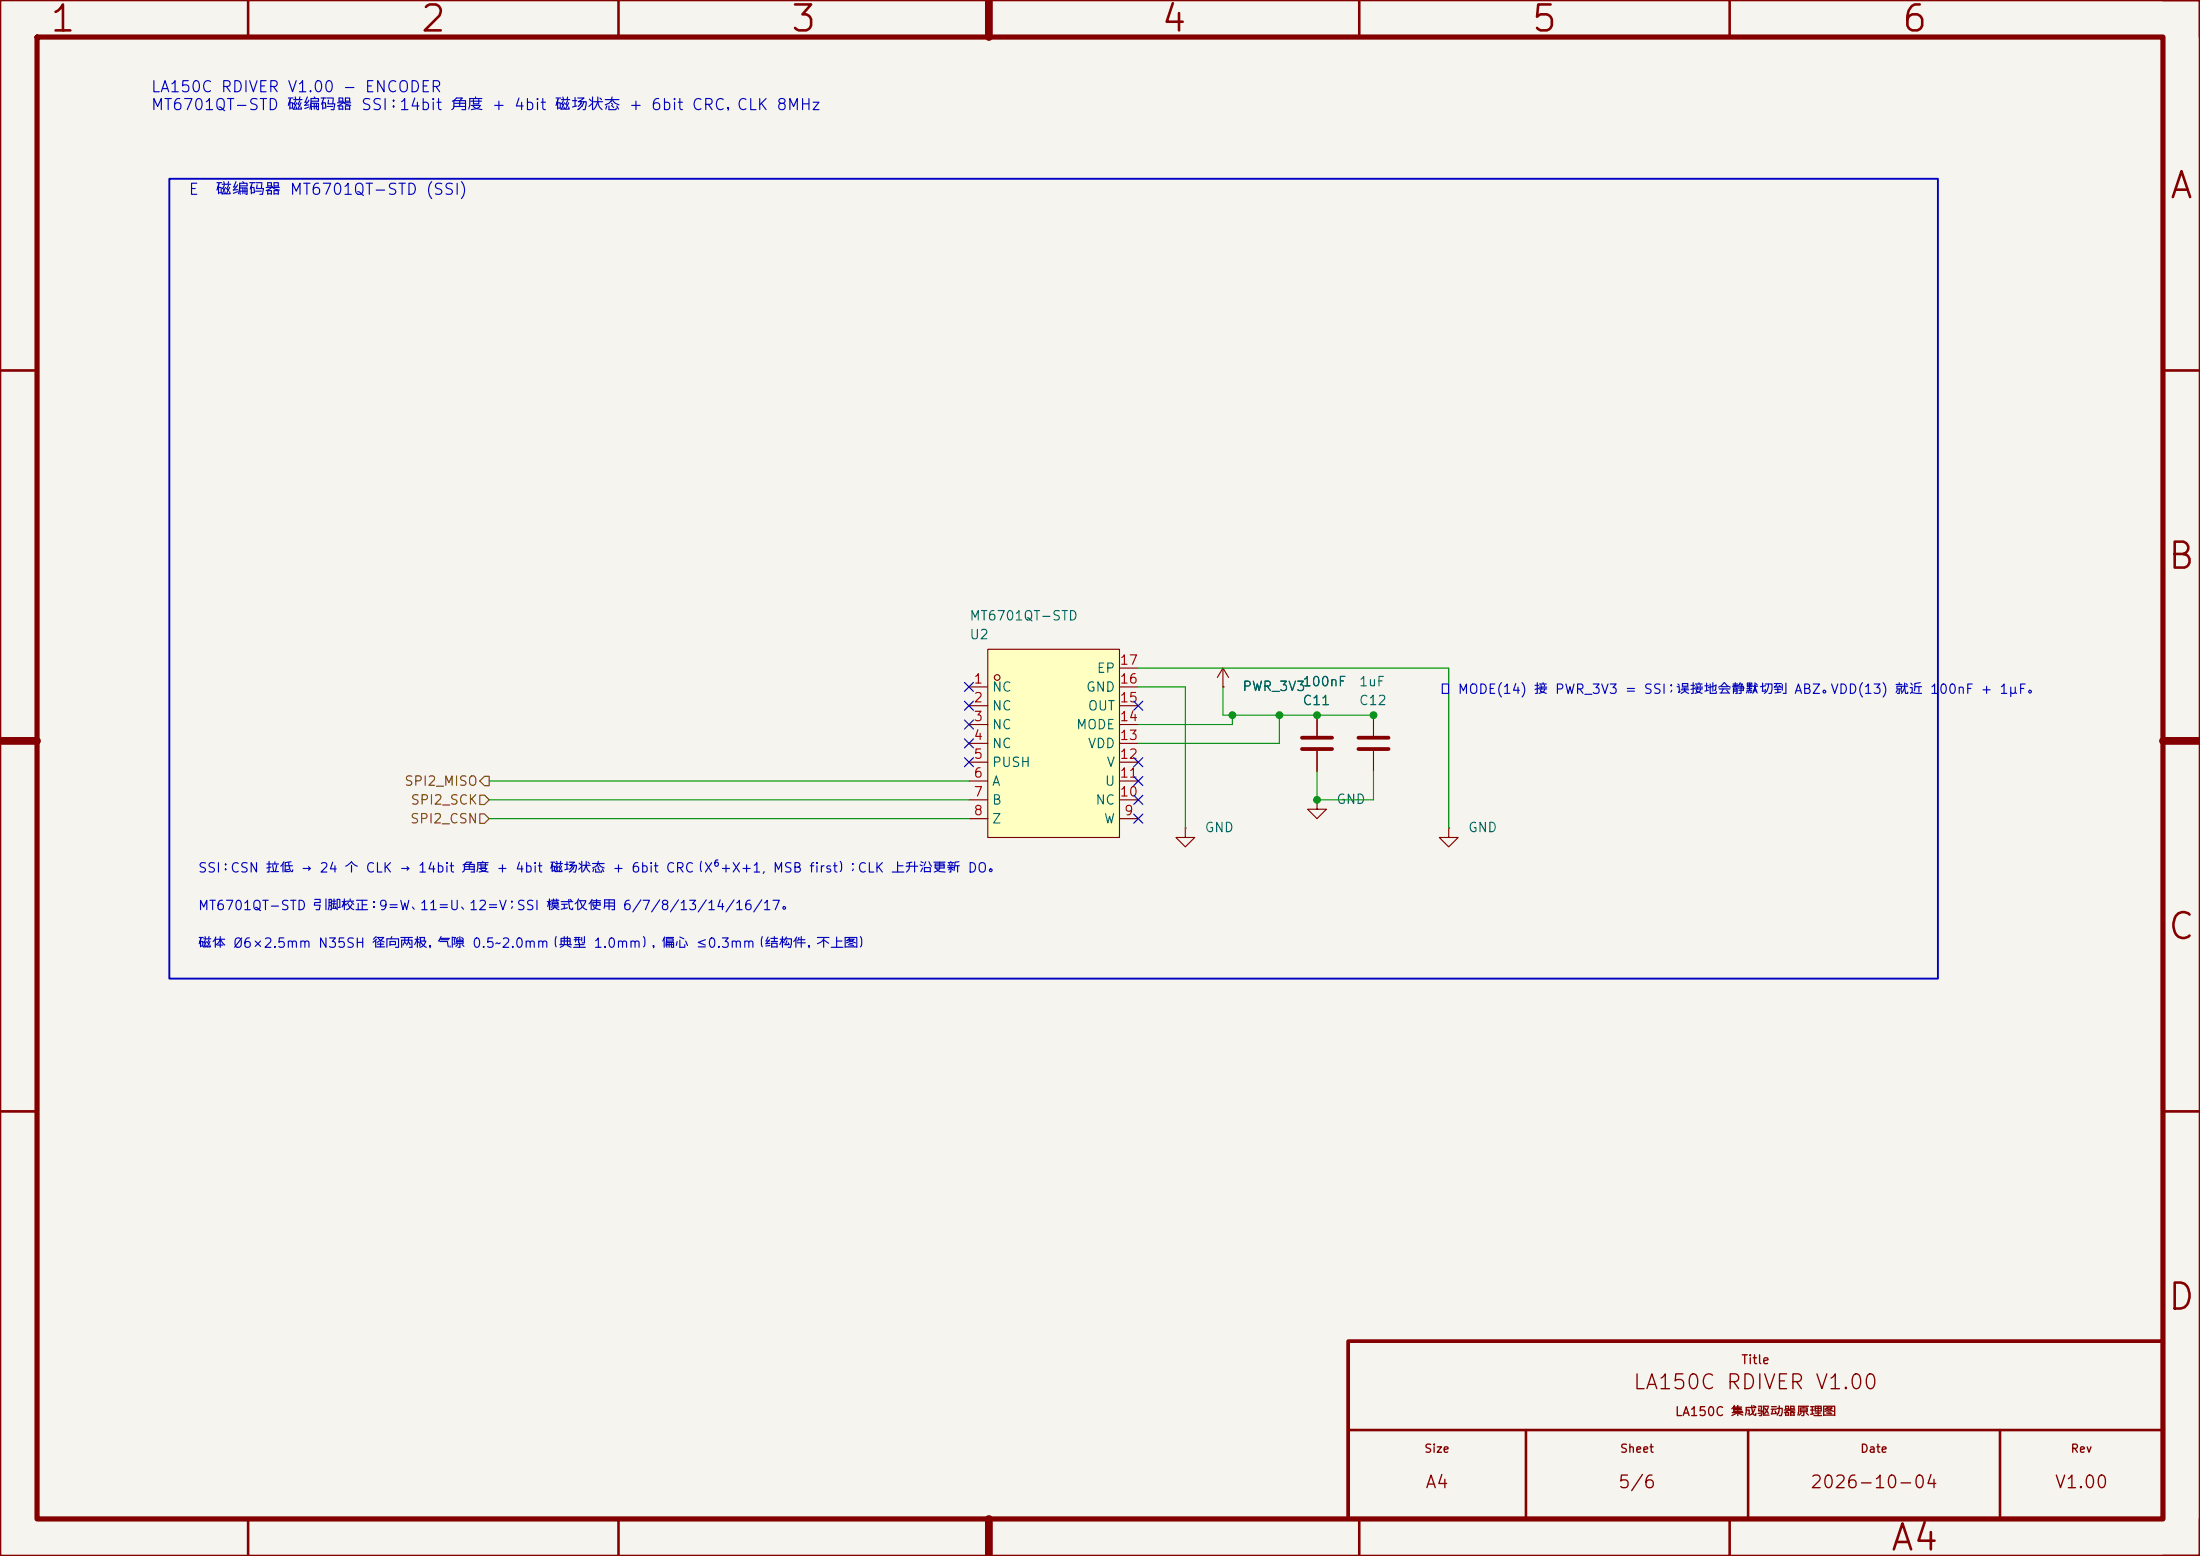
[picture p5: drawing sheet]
(kicad_sch
 (version 20260306)
 (generator "eeschema")
 (generator_version "10.0")
 (paper "A4")
 (title_block
  (title "LA150C RDIVER V1.00")
  (date "2026-10-04")
  (rev "V1.00")
  (comment 1 "LA150C 集成驱动器原理图"))
 (lib_symbols
  (symbol "LA150C_RDIVER_V1.00:CL05Y105KP6VPNC"
   (pin_numbers (hide yes))
   (pin_names
    (offset 0.254)) (exclude_from_sim no) (in_bom yes) (on_board yes)
   (in_pos_files yes)
   (duplicate_pin_numbers_are_jumpers no)
   (property "Reference" "C" (at 0 5.08 0) (show_name no) (do_not_autoplace no) (effects (font (size 1.27 1.27))))
   (property "Value" "0402-1uF-10V-10%" (at 0 -5.08 0) (show_name no) (do_not_autoplace no) (effects (font (size 1.27 1.27))))
   (property "Footprint" "Capacitors:C0402" (at 0 -7.62 0) (show_name no) (do_not_autoplace no) (hide yes) (effects (font (size 1.27 1.27))))
   (property "Datasheet" "https://datasheet.lcsc.com/datasheet/pdf/0b5a285c1df7dac78985feb71e334603.pdf?productCode=C2803380" (at 0 -10.16 0) (show_name no) (do_not_autoplace no) (hide yes) (effects (font (size 1.27 1.27))))
   (property "Description" "Imported from legacy JLC paste BOM" (at 0 0 0) (show_name no) (do_not_autoplace no) (hide yes) (effects (font (size 1.27 1.27))))
   (property "Manufacturer" "Samsung Electro-Mechanics" (at 0 -12.7 0) (show_name no) (do_not_autoplace no) (hide yes) (effects (font (size 1.27 1.27))))
   (property "MPN" "CL05Y105KP6VPNC" (at 0 -15.24 0) (show_name no) (do_not_autoplace no) (hide yes) (effects (font (size 1.27 1.27))))
   (property "LCSC Part" "C2803380" (at 0 -17.78 0) (show_name no) (do_not_autoplace no) (hide yes) (effects (font (size 1.27 1.27))))
   (property "LocalDatasheet" "../datasheets/Capacitors/Ceramic Capacitors/C2803380_CL05Y105KP6VPNC.pdf" (at 0 0 0) (show_name no) (do_not_autoplace no) (hide yes) (effects (font (size 1.27 1.27))))
   (symbol "CL05Y105KP6VPNC_0_1"
    (polyline (pts (xy -2.032 0.762) (xy 2.032 0.762)) (stroke (width 0.508) (type default)) (fill (type none)))
    (polyline (pts (xy -2.032 -0.762) (xy 2.032 -0.762)) (stroke (width 0.508) (type default)) (fill (type none))))
   (symbol "CL05Y105KP6VPNC_1_1"
    (pin passive line (at 0 3.81 270) (length 2.794) (name "" (effects (font (size 1.27 1.27)))) (number "1" (effects (font (size 1.27 1.27)))))
    (pin passive line (at 0 -3.81 90) (length 2.794) (name "" (effects (font (size 1.27 1.27)))) (number "2" (effects (font (size 1.27 1.27))))))
   (embedded_fonts no))
  (symbol "LA150C_RDIVER_V1.00:GND"
   (power global)
   (pin_numbers (hide yes))
   (pin_names
    (offset 0) (hide yes)) (exclude_from_sim no) (in_bom yes) (on_board yes)
   (in_pos_files yes)
   (duplicate_pin_numbers_are_jumpers no)
   (property "Reference" "#PWR" (at 0 -6.35 0) (show_name no) (do_not_autoplace no) (hide yes) (effects (font (size 1.27 1.27))))
   (property "Value" "GND" (at 0 -3.81 0) (show_name no) (do_not_autoplace no) (effects (font (size 1.27 1.27))))
   (property "Footprint" "" (at 0 0 0) (show_name no) (do_not_autoplace no) (hide yes) (effects (font (size 1.27 1.27))))
   (property "Datasheet" "" (at 0 0 0) (show_name no) (do_not_autoplace no) (hide yes) (effects (font (size 1.27 1.27))))
   (property "Description" "Power symbol creates a global label with name \"GND\" , ground" (at 0 0 0) (show_name no) (do_not_autoplace no) (hide yes) (effects (font (size 1.27 1.27))))
   (symbol "GND_0_1"
    (polyline (pts (xy 0 0) (xy 0 -1.27) (xy 1.27 -1.27) (xy 0 -2.54) (xy -1.27 -1.27) (xy 0 -1.27)) (stroke (width 0) (type default)) (fill (type none))))
   (symbol "GND_1_1"
    (pin power_in line (at 0 0 270) (length 0) (name "" (effects (font (size 1.27 1.27)))) (number "1" (effects (font (size 1.27 1.27))))))
   (embedded_fonts no))
  (symbol "LA150C_RDIVER_V1.00:GRM033Z71C104KE14D"
   (pin_numbers (hide yes))
   (pin_names
    (offset 0.254)) (exclude_from_sim no) (in_bom yes) (on_board yes)
   (in_pos_files yes)
   (duplicate_pin_numbers_are_jumpers no)
   (property "Reference" "C" (at 0 5.08 0) (show_name no) (do_not_autoplace no) (effects (font (size 1.27 1.27))))
   (property "Value" "0201-100nF-16V-10%" (at 0 -5.08 0) (show_name no) (do_not_autoplace no) (effects (font (size 1.27 1.27))))
   (property "Footprint" "Capacitors:C0201" (at 0 -7.62 0) (show_name no) (do_not_autoplace no) (hide yes) (effects (font (size 1.27 1.27))))
   (property "Datasheet" "https://datasheet.lcsc.com/datasheet/pdf/0fb4604782167a586c3dd1f22396ac96.pdf?productCode=C668346" (at 0 -10.16 0) (show_name no) (do_not_autoplace no) (hide yes) (effects (font (size 1.27 1.27))))
   (property "Description" "Imported from legacy JLC paste BOM" (at 0 0 0) (show_name no) (do_not_autoplace no) (hide yes) (effects (font (size 1.27 1.27))))
   (property "Manufacturer" "muRata" (at 0 -12.7 0) (show_name no) (do_not_autoplace no) (hide yes) (effects (font (size 1.27 1.27))))
   (property "MPN" "GRM033Z71C104KE14D" (at 0 -15.24 0) (show_name no) (do_not_autoplace no) (hide yes) (effects (font (size 1.27 1.27))))
   (property "LCSC Part" "C668346" (at 0 -17.78 0) (show_name no) (do_not_autoplace no) (hide yes) (effects (font (size 1.27 1.27))))
   (property "LocalDatasheet" "../datasheets/Capacitors/Ceramic Capacitors/C668346_GRM033Z71C104KE14D.pdf" (at 0 0 0) (show_name no) (do_not_autoplace no) (hide yes) (effects (font (size 1.27 1.27))))
   (symbol "GRM033Z71C104KE14D_0_1"
    (polyline (pts (xy -2.032 0.762) (xy 2.032 0.762)) (stroke (width 0.508) (type default)) (fill (type none)))
    (polyline (pts (xy -2.032 -0.762) (xy 2.032 -0.762)) (stroke (width 0.508) (type default)) (fill (type none))))
   (symbol "GRM033Z71C104KE14D_1_1"
    (pin passive line (at 0 3.81 270) (length 2.794) (name "" (effects (font (size 1.27 1.27)))) (number "1" (effects (font (size 1.27 1.27)))))
    (pin passive line (at 0 -3.81 90) (length 2.794) (name "" (effects (font (size 1.27 1.27)))) (number "2" (effects (font (size 1.27 1.27))))))
   (embedded_fonts no))
  (symbol "LA150C_RDIVER_V1.00:MT6701QT-STD_C2913974" (exclude_from_sim no) (in_bom yes) (on_board yes)
   (in_pos_files yes)
   (duplicate_pin_numbers_are_jumpers no)
   (property "Reference" "U" (at 0 15.24 0) (show_name no) (do_not_autoplace no) (effects (font (size 1.27 1.27))))
   (property "Value" "MT6701QT-STD" (at 0 -15.24 0) (show_name no) (do_not_autoplace no) (effects (font (size 1.27 1.27))))
   (property "Footprint" "Magnetic Sensors:VQFN-16_L3.0-W3.0-P0.50-TL-EP1.7" (at 0 -17.78 0) (show_name no) (do_not_autoplace no) (hide yes) (effects (font (size 1.27 1.27))))
   (property "Datasheet" "https://atta.szlcsc.com/upload/public/pdf/source/20260616/FEB700C1922508565884FF0A90656B50.pdf" (at 0 -20.32 0) (show_name no) (do_not_autoplace no) (hide yes) (effects (font (size 1.27 1.27))))
   (property "Description" "MT6701 QFN-16 magnetic angle sensor, standard variant" (at 0 0 0) (show_name no) (do_not_autoplace no) (hide yes) (effects (font (size 1.27 1.27))))
   (property "Manufacturer" "NOVOSENSE(纳芯微)" (at 0 -22.86 0) (show_name no) (do_not_autoplace no) (hide yes) (effects (font (size 1.27 1.27))))
   (property "MPN" "MT6701QT-STD" (at 0 -25.4 0) (show_name no) (do_not_autoplace no) (hide yes) (effects (font (size 1.27 1.27))))
   (property "LCSC Part" "C2913974" (at 0 -27.94 0) (show_name no) (do_not_autoplace no) (hide yes) (effects (font (size 1.27 1.27))))
   (property "DatasheetRev" "" (at 0 0 0) (show_name no) (do_not_autoplace no) (hide yes) (effects (font (size 1.27 1.27))))
   (property "DatasheetDate" "" (at 0 0 0) (show_name no) (do_not_autoplace no) (hide yes) (effects (font (size 1.27 1.27))))
   (property "LocalDatasheet" "../datasheets/Magnetic Sensors/Angle, Linear Position Measuring/C2913974_MT6701QT-STD.pdf" (at 0 0 0) (show_name no) (do_not_autoplace no) (hide yes) (effects (font (size 1.27 1.27))))
   (symbol "MT6701QT-STD_C2913974_0_1"
    (rectangle (start -8.89 12.7) (end 8.89 -12.7) (stroke (width 0) (type default)) (fill (type background)))
    (circle (center -7.62 8.89) (radius 0.38) (stroke (width 0) (type default)) (fill (type none)))
    (pin passive line (at -11.43 7.62 0) (length 2.54) (name "NC" (effects (font (size 1.27 1.27)))) (number "1" (effects (font (size 1.27 1.27)))))
    (pin passive line (at -11.43 5.08 0) (length 2.54) (name "NC" (effects (font (size 1.27 1.27)))) (number "2" (effects (font (size 1.27 1.27)))))
    (pin passive line (at -11.43 2.54 0) (length 2.54) (name "NC" (effects (font (size 1.27 1.27)))) (number "3" (effects (font (size 1.27 1.27)))))
    (pin passive line (at -11.43 0 0) (length 2.54) (name "NC" (effects (font (size 1.27 1.27)))) (number "4" (effects (font (size 1.27 1.27)))))
    (pin passive line (at -11.43 -2.54 0) (length 2.54) (name "PUSH" (effects (font (size 1.27 1.27)))) (number "5" (effects (font (size 1.27 1.27)))))
    (pin passive line (at -11.43 -5.08 0) (length 2.54) (name "A" (effects (font (size 1.27 1.27)))) (number "6" (effects (font (size 1.27 1.27)))))
    (pin passive line (at -11.43 -7.62 0) (length 2.54) (name "B" (effects (font (size 1.27 1.27)))) (number "7" (effects (font (size 1.27 1.27)))))
    (pin passive line (at -11.43 -10.16 0) (length 2.54) (name "Z" (effects (font (size 1.27 1.27)))) (number "8" (effects (font (size 1.27 1.27)))))
    (pin passive line (at 11.43 -10.16 180) (length 2.54) (name "W" (effects (font (size 1.27 1.27)))) (number "9" (effects (font (size 1.27 1.27)))))
    (pin passive line (at 11.43 -7.62 180) (length 2.54) (name "NC" (effects (font (size 1.27 1.27)))) (number "10" (effects (font (size 1.27 1.27)))))
    (pin passive line (at 11.43 -5.08 180) (length 2.54) (name "U" (effects (font (size 1.27 1.27)))) (number "11" (effects (font (size 1.27 1.27)))))
    (pin passive line (at 11.43 -2.54 180) (length 2.54) (name "V" (effects (font (size 1.27 1.27)))) (number "12" (effects (font (size 1.27 1.27)))))
    (pin power_in line (at 11.43 0 180) (length 2.54) (name "VDD" (effects (font (size 1.27 1.27)))) (number "13" (effects (font (size 1.27 1.27)))))
    (pin passive line (at 11.43 2.54 180) (length 2.54) (name "MODE" (effects (font (size 1.27 1.27)))) (number "14" (effects (font (size 1.27 1.27)))))
    (pin passive line (at 11.43 5.08 180) (length 2.54) (name "OUT" (effects (font (size 1.27 1.27)))) (number "15" (effects (font (size 1.27 1.27)))))
    (pin power_in line (at 11.43 7.62 180) (length 2.54) (name "GND" (effects (font (size 1.27 1.27)))) (number "16" (effects (font (size 1.27 1.27)))))
    (pin passive line (at 11.43 10.16 180) (length 2.54) (name "EP" (effects (font (size 1.27 1.27)))) (number "17" (effects (font (size 1.27 1.27))))))
   (embedded_fonts no))
  (symbol "LA150C_RDIVER_V1.00:PWR_3V3"
   (power global)
   (pin_numbers (hide yes))
   (pin_names
    (offset 0) (hide yes)) (exclude_from_sim no) (in_bom yes) (on_board yes)
   (in_pos_files yes)
   (duplicate_pin_numbers_are_jumpers no)
   (property "Reference" "#PWR" (at 0 -3.81 0) (show_name no) (do_not_autoplace no) (hide yes) (effects (font (size 1.27 1.27))))
   (property "Value" "PWR_3V3" (at 0 3.556 0) (show_name no) (do_not_autoplace no) (effects (font (size 1.27 1.27))))
   (property "Footprint" "" (at 0 0 0) (show_name no) (do_not_autoplace no) (hide yes) (effects (font (size 1.27 1.27))))
   (property "Datasheet" "" (at 0 0 0) (show_name no) (do_not_autoplace no) (hide yes) (effects (font (size 1.27 1.27))))
   (property "Description" "Power symbol creates a global label with name \"+3.3V\"" (at 0 0 0) (show_name no) (do_not_autoplace no) (hide yes) (effects (font (size 1.27 1.27))))
   (symbol "PWR_3V3_0_1"
    (polyline (pts (xy -0.762 1.27) (xy 0 2.54)) (stroke (width 0) (type default)) (fill (type none)))
    (polyline (pts (xy 0 2.54) (xy 0.762 1.27)) (stroke (width 0) (type default)) (fill (type none)))
    (polyline (pts (xy 0 0) (xy 0 2.54)) (stroke (width 0) (type default)) (fill (type none))))
   (symbol "PWR_3V3_1_1"
    (pin power_in line (at 0 0 90) (length 0) (name "" (effects (font (size 1.27 1.27)))) (number "1" (effects (font (size 1.27 1.27))))))
   (embedded_fonts no)))
 (rectangle
  (start 22.86 24.13)
  (end 261.62 132.08)
  (stroke (width 0.254) (type solid))
  (fill (type none)))
 (text "LA150C RDIVER V1.00 - ENCODER\nMT6701QT-STD 磁编码器 SSI：14bit 角度 + 4bit 磁场状态 + 6bit CRC，CLK 8MHz"
  (exclude_from_sim no)
  (at 20.32 15.24 0)
  (effects (font (size 1.5 1.5)) (justify left bottom)))
 (text "★ MODE(14) 接 PWR_3V3 = SSI；误接地会静默切到 ABZ。VDD(13) 就近 100nF + 1µF。"
  (exclude_from_sim no)
  (at 194.31 94 0)
  (effects (font (size 1.27 1.27)) (justify left bottom)))
 (text "E  磁编码器 MT6701QT-STD (SSI)"
  (exclude_from_sim no)
  (at 25.4 26.67 0)
  (effects (font (size 1.5 1.5)) (justify left bottom)))
 (text "SSI：CSN 拉低 → 24 个 CLK → 14bit 角度 + 4bit 磁场状态 + 6bit CRC（X⁶+X+1, MSB first）；CLK 上升沿更新 DO。"
  (exclude_from_sim no)
  (at 26.67 118.11 0)
  (effects (font (size 1.27 1.27)) (justify left bottom)))
 (text "MT6701QT-STD 引脚校正：9=W、11=U、12=V；SSI 模式仅使用 6/7/8/13/14/16/17。"
  (exclude_from_sim no)
  (at 26.67 123.19 0)
  (effects (font (size 1.27 1.27)) (justify left bottom)))
 (text "磁体 Ø6×2.5mm N35SH 径向两极，气隙 0.5~2.0mm（典型 1.0mm），偏心 ≤0.3mm（结构件，不上图）"
  (exclude_from_sim no)
  (at 26.67 128.27 0)
  (effects (font (size 1.27 1.27)) (justify left bottom)))
 (junction
  (at 166.37 96.52)
  (diameter 0)
  (color 0 0 0 0))
 (junction
  (at 185.42 96.52)
  (diameter 0)
  (color 0 0 0 0))
 (junction
  (at 177.8 107.95)
  (diameter 0)
  (color 0 0 0 0))
 (junction
  (at 172.72 96.52)
  (diameter 0)
  (color 0 0 0 0))
 (junction
  (at 177.8 96.52)
  (diameter 0)
  (color 0 0 0 0))
 (no_connect
  (at 130.81 92.71))
 (no_connect
  (at 130.81 100.33))
 (no_connect
  (at 130.81 102.87))
 (no_connect
  (at 153.67 102.87))
 (no_connect
  (at 130.81 95.25))
 (no_connect
  (at 153.67 110.49))
 (no_connect
  (at 153.67 107.95))
 (no_connect
  (at 153.67 105.41))
 (no_connect
  (at 153.67 95.25))
 (no_connect
  (at 130.81 97.79))
 (wire
  (pts (xy 160.02 92.71) (xy 160.02 111.76))
  (stroke (width 0) (type default)))
 (wire
  (pts (xy 165.1 92.71) (xy 165.1 96.52))
  (stroke (width 0) (type default)))
 (wire
  (pts (xy 130.81 110.49) (xy 66.04 110.49))
  (stroke (width 0) (type default)))
 (wire
  (pts (xy 153.67 92.71) (xy 160.02 92.71))
  (stroke (width 0) (type default)))
 (wire
  (pts (xy 153.67 90.17) (xy 195.58 90.17))
  (stroke (width 0) (type default)))
 (wire
  (pts (xy 153.67 97.79) (xy 166.37 97.79))
  (stroke (width 0) (type default)))
 (wire
  (pts (xy 177.8 107.95) (xy 185.42 107.95))
  (stroke (width 0) (type default)))
 (wire
  (pts (xy 177.8 104.14) (xy 177.8 107.95))
  (stroke (width 0) (type default)))
 (wire
  (pts (xy 165.1 96.52) (xy 185.42 96.52))
  (stroke (width 0) (type default)))
 (wire
  (pts (xy 185.42 104.14) (xy 185.42 107.95))
  (stroke (width 0) (type default)))
 (wire
  (pts (xy 172.72 100.33) (xy 172.72 96.52))
  (stroke (width 0) (type default)))
 (wire
  (pts (xy 130.81 107.95) (xy 66.04 107.95))
  (stroke (width 0) (type default)))
 (wire
  (pts (xy 166.37 97.79) (xy 166.37 96.52))
  (stroke (width 0) (type default)))
 (wire
  (pts (xy 195.58 90.17) (xy 195.58 111.76))
  (stroke (width 0) (type default)))
 (wire
  (pts (xy 153.67 100.33) (xy 172.72 100.33))
  (stroke (width 0) (type default)))
 (wire
  (pts (xy 130.81 105.41) (xy 66.04 105.41))
  (stroke (width 0) (type default)))
 (hierarchical_label "SPI2_MISO"
  (shape output)
  (at 66.04 105.41 180)
  (effects (font (size 1.27 1.27)) (justify right)))
 (hierarchical_label "SPI2_SCK"
  (shape input)
  (at 66.04 107.95 180)
  (effects (font (size 1.27 1.27)) (justify right)))
 (hierarchical_label "SPI2_CSN"
  (shape input)
  (at 66.04 110.49 180)
  (effects (font (size 1.27 1.27)) (justify right)))
 (symbol
  (lib_id "LA150C_RDIVER_V1.00:PWR_3V3")
  (at 165.1 92.71 0)
  (unit 1)
  (body_style 1)
  (exclude_from_sim no)
  (in_bom yes)
  (on_board yes)
  (in_pos_files yes)
  (dnp no)
  (property "Reference" "#PWR201" (at 164.338 88.9 0) (hide yes) (show_name no) (do_not_autoplace no) (effects (font (size 1.27 1.27)) (justify left bottom)))
  (property "Value" "PWR_3V3" (at 167.64 93.345 0) (show_name no) (do_not_autoplace no) (effects (font (size 1.27 1.27)) (justify left bottom)))
  (property "Footprint" "" (at 165.1 92.71 0) (hide yes) (show_name no) (do_not_autoplace no) (effects (font (size 1.27 1.27)) (justify left bottom)))
  (property "Datasheet" "" (at 165.1 92.71 0) (hide yes) (show_name no) (do_not_autoplace no) (effects (font (size 1.27 1.27)) (justify left bottom)))
  (property "Description" "Power symbol creates a global label with name \"+3.3V\"" (at 165.1 92.71 0) (hide yes) (show_name no) (do_not_autoplace no) (effects (font (size 1.27 1.27)) (justify left bottom)))
  (pin "1"))
 (symbol
  (lib_id "LA150C_RDIVER_V1.00:GND")
  (at 177.8 107.95 0)
  (unit 1)
  (body_style 1)
  (exclude_from_sim no)
  (in_bom yes)
  (on_board yes)
  (in_pos_files yes)
  (dnp no)
  (property "Reference" "#PWR202" (at 176.53 106.68 0) (hide yes) (show_name no) (do_not_autoplace no) (effects (font (size 1.27 1.27)) (justify left bottom)))
  (property "Value" "GND" (at 180.34 108.585 0) (show_name no) (do_not_autoplace no) (effects (font (size 1.27 1.27)) (justify left bottom)))
  (property "Footprint" "" (at 177.8 107.95 0) (hide yes) (show_name no) (do_not_autoplace no) (effects (font (size 1.27 1.27)) (justify left bottom)))
  (property "Datasheet" "" (at 177.8 107.95 0) (hide yes) (show_name no) (do_not_autoplace no) (effects (font (size 1.27 1.27)) (justify left bottom)))
  (property "Description" "Power symbol creates a global label with name \"GND\" , ground" (at 177.8 107.95 0) (hide yes) (show_name no) (do_not_autoplace no) (effects (font (size 1.27 1.27)) (justify left bottom)))
  (pin "1"))
 (symbol
  (lib_id "LA150C_RDIVER_V1.00:CL05Y105KP6VPNC")
  (at 185.42 100.33 0)
  (unit 1)
  (body_style 1)
  (exclude_from_sim no)
  (in_bom yes)
  (on_board yes)
  (in_pos_files yes)
  (dnp no)
  (property "Reference" "C12" (at 183.388 95.25 0) (show_name no) (do_not_autoplace no) (effects (font (size 1.27 1.27)) (justify left bottom)))
  (property "Value" "1uF" (at 183.388 92.71 0) (show_name no) (do_not_autoplace no) (effects (font (size 1.27 1.27)) (justify left bottom)))
  (property "Footprint" "Capacitors:C0402" (at 185.42 100.33 0) (hide yes) (show_name no) (do_not_autoplace no) (effects (font (size 1.27 1.27)) (justify left bottom)))
  (property "Datasheet" "https://datasheet.lcsc.com/datasheet/pdf/0b5a285c1df7dac78985feb71e334603.pdf?productCode=C2803380" (at 185.42 100.33 0) (hide yes) (show_name no) (do_not_autoplace no) (effects (font (size 1.27 1.27)) (justify left bottom)))
  (property "Description" "0402 1uF 10V VDD 去耦" (at 185.42 100.33 0) (hide yes) (show_name no) (do_not_autoplace no) (effects (font (size 1.27 1.27)) (justify left bottom)))
  (property "MPN" "CL05Y105KP6VPNC" (at 185.42 100.33 0) (hide yes) (show_name no) (do_not_autoplace no) (effects (font (size 1.27 1.27)) (justify left bottom)))
  (property "LCSC Part" "C2803380" (at 185.42 100.33 0) (hide yes) (show_name no) (do_not_autoplace no) (effects (font (size 1.27 1.27)) (justify left bottom)))
  (property "Manufacturer" "Samsung Electro-Mechanics" (at 185.42 100.33 0) (hide yes) (show_name no) (do_not_autoplace no) (effects (font (size 1.27 1.27)) (justify left bottom)))
  (pin "1")
  (pin "2"))
 (symbol
  (lib_id "LA150C_RDIVER_V1.00:MT6701QT-STD_C2913974")
  (at 142.24 100.33 0)
  (unit 1)
  (body_style 1)
  (exclude_from_sim no)
  (in_bom yes)
  (on_board yes)
  (in_pos_files yes)
  (dnp no)
  (property "Reference" "U2" (at 130.81 86.36 0) (show_name no) (do_not_autoplace no) (effects (font (size 1.27 1.27)) (justify left bottom)))
  (property "Value" "MT6701QT-STD" (at 130.81 83.82 0) (show_name no) (do_not_autoplace no) (effects (font (size 1.27 1.27)) (justify left bottom)))
  (property "Footprint" "Magnetic Sensors:VQFN-16_L3.0-W3.0-P0.50-TL-EP1.7" (at 142.24 100.33 0) (hide yes) (show_name no) (do_not_autoplace no) (effects (font (size 1.27 1.27)) (justify left bottom)))
  (property "Datasheet" "https://atta.szlcsc.com/upload/public/pdf/source/20260616/FEB700C1922508565884FF0A90656B50.pdf" (at 142.24 100.33 0) (hide yes) (show_name no) (do_not_autoplace no) (effects (font (size 1.27 1.27)) (justify left bottom)))
  (property "Description" "MT6701QT-STD 14-bit magnetic angle sensor, QFN-16" (at 142.24 100.33 0) (hide yes) (show_name no) (do_not_autoplace no) (effects (font (size 1.27 1.27)) (justify left bottom)))
  (property "MPN" "MT6701QT-STD" (at 142.24 100.33 0) (hide yes) (show_name no) (do_not_autoplace no) (effects (font (size 1.27 1.27)) (justify left bottom)))
  (property "LCSC Part" "C2913974" (at 142.24 100.33 0) (hide yes) (show_name no) (do_not_autoplace no) (effects (font (size 1.27 1.27)) (justify left bottom)))
  (property "Manufacturer" "NOVOSENSE(纳芯微)" (at 142.24 100.33 0) (hide yes) (show_name no) (do_not_autoplace no) (effects (font (size 1.27 1.27)) (justify left bottom)))
  (pin "1")
  (pin "2")
  (pin "3")
  (pin "4")
  (pin "5")
  (pin "6")
  (pin "7")
  (pin "8")
  (pin "9")
  (pin "10")
  (pin "11")
  (pin "12")
  (pin "13")
  (pin "14")
  (pin "15")
  (pin "16")
  (pin "17"))
 (symbol
  (lib_id "LA150C_RDIVER_V1.00:GRM033Z71C104KE14D")
  (at 177.8 100.33 0)
  (unit 1)
  (body_style 1)
  (exclude_from_sim no)
  (in_bom yes)
  (on_board yes)
  (in_pos_files yes)
  (dnp no)
  (property "Reference" "C11" (at 175.768 95.25 0) (show_name no) (do_not_autoplace no) (effects (font (size 1.27 1.27)) (justify left bottom)))
  (property "Value" "100nF" (at 175.768 92.71 0) (show_name no) (do_not_autoplace no) (effects (font (size 1.27 1.27)) (justify left bottom)))
  (property "Footprint" "Capacitors:C0201" (at 177.8 100.33 0) (hide yes) (show_name no) (do_not_autoplace no) (effects (font (size 1.27 1.27)) (justify left bottom)))
  (property "Datasheet" "https://datasheet.lcsc.com/datasheet/pdf/0fb4604782167a586c3dd1f22396ac96.pdf?productCode=C668346" (at 177.8 100.33 0) (hide yes) (show_name no) (do_not_autoplace no) (effects (font (size 1.27 1.27)) (justify left bottom)))
  (property "Description" "0201 100nF 16V VDD 去耦" (at 177.8 100.33 0) (hide yes) (show_name no) (do_not_autoplace no) (effects (font (size 1.27 1.27)) (justify left bottom)))
  (property "MPN" "GRM033Z71C104KE14D" (at 177.8 100.33 0) (hide yes) (show_name no) (do_not_autoplace no) (effects (font (size 1.27 1.27)) (justify left bottom)))
  (property "LCSC Part" "C668346" (at 177.8 100.33 0) (hide yes) (show_name no) (do_not_autoplace no) (effects (font (size 1.27 1.27)) (justify left bottom)))
  (property "Manufacturer" "muRata" (at 177.8 100.33 0) (hide yes) (show_name no) (do_not_autoplace no) (effects (font (size 1.27 1.27)) (justify left bottom)))
  (pin "1")
  (pin "2"))
 (symbol
  (lib_id "LA150C_RDIVER_V1.00:GND")
  (at 195.58 111.76 0)
  (unit 1)
  (body_style 1)
  (exclude_from_sim no)
  (in_bom yes)
  (on_board yes)
  (in_pos_files yes)
  (dnp no)
  (property "Reference" "#PWR204" (at 194.31 110.49 0) (hide yes) (show_name no) (do_not_autoplace no) (effects (font (size 1.27 1.27)) (justify left bottom)))
  (property "Value" "GND" (at 198.12 112.395 0) (show_name no) (do_not_autoplace no) (effects (font (size 1.27 1.27)) (justify left bottom)))
  (property "Footprint" "" (at 195.58 111.76 0) (hide yes) (show_name no) (do_not_autoplace no) (effects (font (size 1.27 1.27)) (justify left bottom)))
  (property "Datasheet" "" (at 195.58 111.76 0) (hide yes) (show_name no) (do_not_autoplace no) (effects (font (size 1.27 1.27)) (justify left bottom)))
  (property "Description" "Power symbol creates a global label with name \"GND\" , ground" (at 195.58 111.76 0) (hide yes) (show_name no) (do_not_autoplace no) (effects (font (size 1.27 1.27)) (justify left bottom)))
  (pin "1"))
 (symbol
  (lib_id "LA150C_RDIVER_V1.00:GND")
  (at 160.02 111.76 0)
  (unit 1)
  (body_style 1)
  (exclude_from_sim no)
  (in_bom yes)
  (on_board yes)
  (in_pos_files yes)
  (dnp no)
  (property "Reference" "#PWR203" (at 158.75 110.49 0) (hide yes) (show_name no) (do_not_autoplace no) (effects (font (size 1.27 1.27)) (justify left bottom)))
  (property "Value" "GND" (at 162.56 112.395 0) (show_name no) (do_not_autoplace no) (effects (font (size 1.27 1.27)) (justify left bottom)))
  (property "Footprint" "" (at 160.02 111.76 0) (hide yes) (show_name no) (do_not_autoplace no) (effects (font (size 1.27 1.27)) (justify left bottom)))
  (property "Datasheet" "" (at 160.02 111.76 0) (hide yes) (show_name no) (do_not_autoplace no) (effects (font (size 1.27 1.27)) (justify left bottom)))
  (property "Description" "Power symbol creates a global label with name \"GND\" , ground" (at 160.02 111.76 0) (hide yes) (show_name no) (do_not_autoplace no) (effects (font (size 1.27 1.27)) (justify left bottom)))
  (pin "1")))
